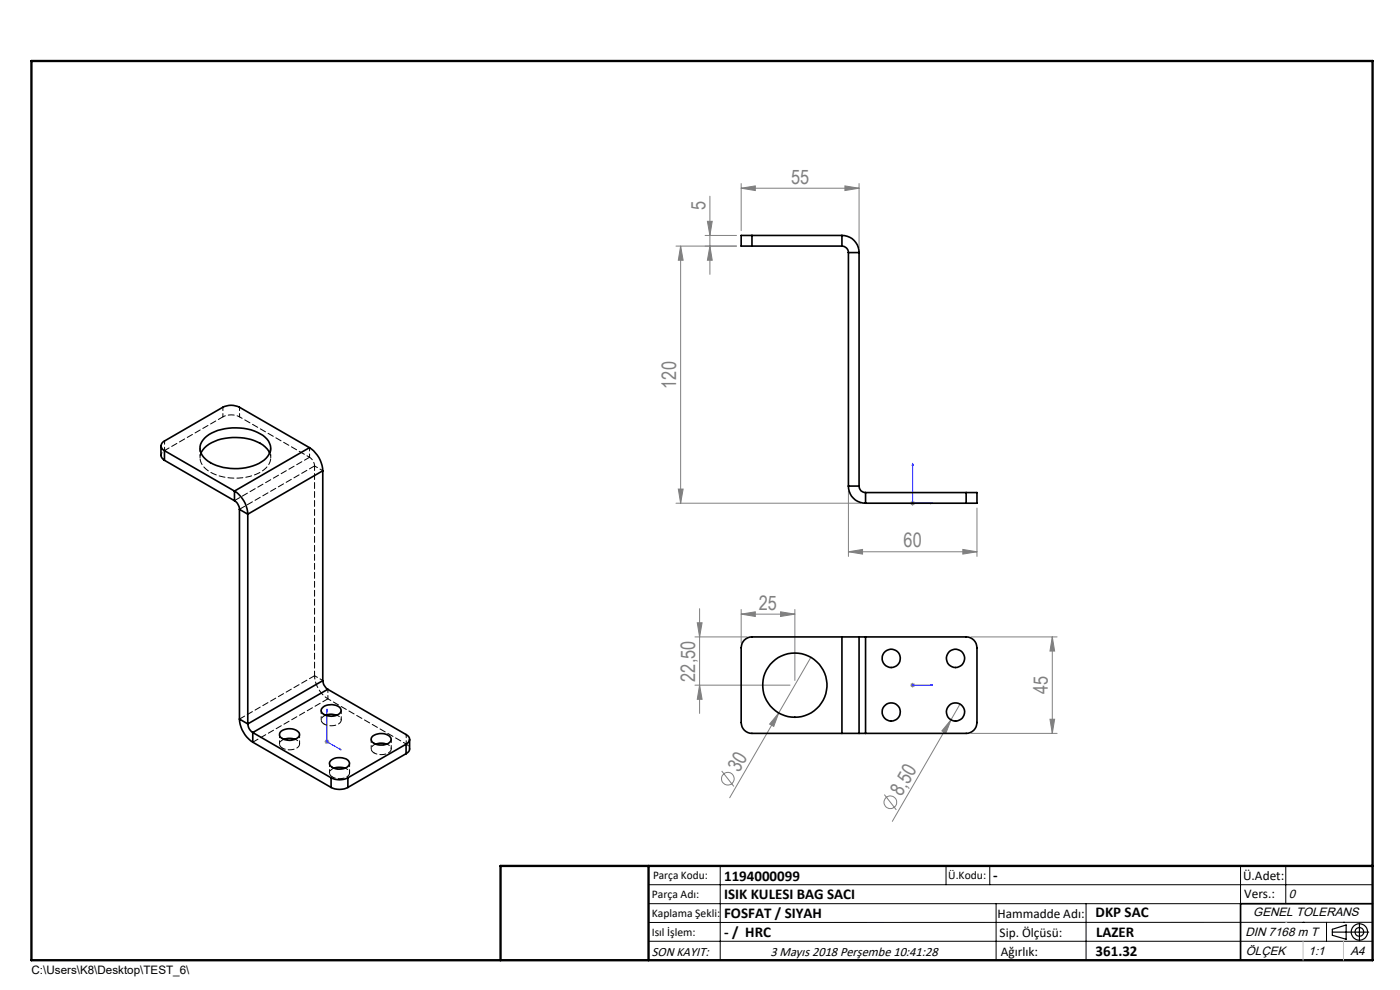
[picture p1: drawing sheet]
<svg xmlns="http://www.w3.org/2000/svg" width="297mm" height="210mm" viewBox="0 0 297 210" stroke-linecap="round" stroke-linejoin="round" font-family="sans-serif">
<g fill="none" stroke="#808080" stroke-width=".21">
<path d="M157.2 39.9l3-.5v1zM157.2 38.9v10M157.2 39.9h25M179.2 39.4l3 .5-3 .5zM182.2 38.9v13.7M143.4 52.2h12.8M144.4 52.2l.5 3h-1zM144.4 52.2v54.5M149.6 49.9h6.6M150.1 46.9h1l-.5 3zM150.6 52.2l.5 3h-1zM150.6 41.6v16.6"/>
<path d="M143.4 106.7h39.2M143.9 103.7h1l-.5 3zM180 117l3-.5v1zM180 104.1v13.9M180 117h27.3M193.1 106.7h1M193.3 106.4l.7 .7M193.6 106.2v1.1M194 106.4l-.7 .7M204.3 116.5l3 .5-3 .5zM207.3 107.8v10.2M147.4 135.1h11.1"/>
<path d="M147.9 132.1h1l-.5 3zM148.4 129.1v22.2M157.2 130.3l3-.5v1zM157.2 129.3v7.1M157.2 130.3h11.4M165.6 129.8l3 .5-3 .5zM168.6 129.3v15M172 139.4l-17.2 29.8M206 135.1h18.3M223.2 135.1v20.5M223.2 135.1l.5 3h-1zM68.9 157.3h1"/>
<path d="M69 157l.7 .7M69.4 156.8v1M69.7 157l-.7 .7M147.4 145.3h20.2M148.4 145.3l.5 3h-1zM165.2 151.2l-1.1 2.9-.8-.5zM193.1 145.3h1M193.3 145l.7 .7M193.6 144.8v1M194 145l-.7 .7M201.8 152.7l-1.1 2.8-.9-.5zM201.8 152.7l-12.5 21.5"/>
<path d="M203.7 149.4l-1.9 3.3M206 155.6h18.3M222.7 152.6h1l-.5 3zM153.1 163.5l2.6 3.3M187.6 168.5l2.5 3.3"/>
<circle cx="154.4" cy="165.2" r="1.34"/>
<circle cx="188.9" cy="170.2" r="1.34"/>
</g>
<g fill="none" stroke="#000" stroke-width=".25">
<path d="M282.6 197.7h7.8M282.6 197.1l3-.9v3l-3-.8zM288.4 195.8v3.8M106.2 203.7h185"/>
<circle cx="288.4" cy="197.7" r="1.74"/>
<circle cx="288.4" cy="197.7" r=".93"/>
</g>
<path d="M193.6 98.3v8.4h4.2M193.6 98.3l.1 .4h-.2zM197.4 106.6l.4 .1-.4 .1zM69.4 150.4v.4l-.1-.1zM69.4 150.4v6.9l3 1.8M72.1 158.8l.3 .3-.3-.1zM193.5 145.3h.2zM193.6 145.3h.1M193.6 145.3h4.2M197.8 145.3h-.4h.4" fill="none" stroke="#00f" stroke-width=".21"/>
<g fill="none" stroke="#000" stroke-width=".21">
<path d="M137.6 187.7h153.6M137.6 191.7h153.6M137.6 199.7h153.6M152.8 183.7v20M200.7 183.7v4M210 183.7v4M211.3 191.7v12M230.4 191.7v12M263.2 183.7v20M272.8 183.7v8M276.4 195.6h.1M281.4 195.6v4.1"/>
<path d="M285 195.6h.1M291.2 195.6l-153.6 .1"/>
</g>
<path d="M291.2 191.7h-28v12" fill="none" stroke="#000" stroke-width=".35"/>
<path d="M6.7 12.9h284.5v190.8h-284.5zM137.6 183.7v20M291.2 183.7h-185v20" fill="none" stroke="#000" stroke-width=".5"/>
<path d="M276.4 199.7v4M285 199.7v4" fill="none" stroke="#c0c0c0" stroke-width=".21"/>
<path d="M272.8 195.6h.1" fill="none" stroke="#c0c0c0" stroke-width=".25"/>
<g fill="#00f">
<path d="M197.4 106.6l.4 .1-.4 .1zM193.6 98.3l.1 .4h-.2z"/>
<path d="M197.4 145.3h.4zM193.5 145.3h.2z"/>
<path d="M72.1 158.8l.3 .3-.3-.1zM69.4 150.4v.4l-.1-.1z"/>
</g>
<g fill="#808080">
<path d="M165.2 151.2l-1.1 2.9-.8-.5z"/>
<path d="M201.8 152.7l-1.1 2.8-.9-.5z"/>
<path d="M165.6 129.8l3 .5-3 .5zM157.2 130.3l3-.5v1z"/>
<path d="M157.2 39.9l3-.5v1zM179.2 39.4l3 .5-3 .5z"/>
<path d="M180 117l3-.5v1zM204.3 116.5l3 .5-3 .5z"/>
<path d="M150.6 52.2l.5 3h-1zM150.1 46.9h1l-.5 3z"/>
<path d="M148.4 145.3l.5 3h-1zM147.9 132.1h1l-.5 3z"/>
<path d="M144.4 52.2l.5 3h-1zM143.9 103.7h1l-.5 3zM223.2 135.1l.5 3h-1zM222.7 152.6h1l-.5 3z"/>
</g>
<g fill="none" stroke="#000" stroke-width=".35">
<path d="M159.5 49.9h-2.3v2.3h2.3M159.5 52.2h19.1M159.5 49.9v2.3M159.5 49.9h19.1M178.6 49.9a3.6 3.6 0 0 1 3.6 3.7M178.6 52.2a1.38 1.38 0 0 1 1.4 1.4M178.6 49.9v2.3M180 53.6h2.2M180 53.6v49.5M182.2 53.6v49.5M34.1 94.6v2l.3 .5 .5 .5M34.9 97.6l14.8 8.6"/>
<path d="M34.9 95.6v2M34.9 95.6l14.8 8.6M42.6 96.1a6.8 6.8 0 0 1 5.9-3.2 9.7 9.7 0 0 1 8.2 2.3l.5 .9M43.4 92.9a10.9 10.9 0 0 1 10.6-1.5 4.7 4.7 0 0 1 3.4 3.6 4 4 0 0 1-2.5 3.3 11.2 11.2 0 0 1-11.3-.9 2.87 2.87 0 0 1-.2-4.5zM65.7 95a6.2 6.2 0 0 1 2.8 4.9M65.7 95l-14.9-8.6a3.9 3.9 0 0 0-3.5 0l-12.4 7.1a1.08 1.08 0 0 0-.8 1.1 1.08 1.08 0 0 0 .8 1M65.7 95l-16 9.2M68.5 99.9l-15.9 9.2M68.5 99.9v44.5M49.7 104.2a6.2 6.2 0 0 1 2.9 4.9M49.7 106.2a2.33 2.33 0 0 1 1.1 1.8M49.7 104.2v2"/>
<path d="M50.8 108l1.8 1.1M50.8 108v44.5M52.6 109.1v44.5M180 103.1a3.6 3.6 0 0 0 3.6 3.6M180 103.1h2.2M182.2 103.1a1.33 1.33 0 0 0 1.4 1.4M183.6 104.5v2.2M183.6 104.5h21.4M183.6 106.7h21.4M205 104.5h2.3v2.2h-2.3M205 104.5v2.2M178.6 135.1h3.6"/>
<path d="M178.6 135.1h-19.1a2.29 2.29 0 0 0-2.3 2.3v15.9a2.29 2.29 0 0 0 2.3 2.3h19.1M178.6 135.1v20.5M182.2 135.1h1.4M182.2 135.1v20.5M183.6 135.1h21.4a2.29 2.29 0 0 1 2.3 2.3v15.9a2.29 2.29 0 0 1-2.3 2.3h-21.4M183.6 135.1v20.5M50.8 152.5a6.4 6.4 0 0 0 2.8 4.9M50.8 152.5l1.8 1.1M52.6 153.6a2.33 2.33 0 0 0 1 1.8M53.6 155.4l16.6 9.6M53.6 155.4v2M53.6 157.4l16.6 9.6"/>
<path d="M59.7 155.1a2.69 2.69 0 0 1 3.8 .6 1.82 1.82 0 0 1-2 1.3 1.88 1.88 0 0 1-2.2-1.2zM60.2 156.8l.9-.2 1.5 .2M68.3 150.2a2.76 2.76 0 0 1 4 .2 1.15 1.15 0 0 1-1.2 1.4 2.7 2.7 0 0 1-2.9-.9zM68.5 144.4a2.49 2.49 0 0 0 1 1.8M68.5 144.4l-15.9 9.2M69.1 151.7l.9-.2 1.4 .2M69.5 146.2l16.6 9.6a1.08 1.08 0 0 1 .8 1 1.08 1.08 0 0 1-.8 1.1M69.5 146.2l-15.9 9.2M79.1 156.1a2.96 2.96 0 0 1 3.8 .4 1.13 1.13 0 0 1-1.2 1.4 2.61 2.61 0 0 1-2.9-.9 .83 .83 0 0 1 .3-.9zM79.7 157.9l.9-.3 1.4 .3M86.1 157.9l-12.3 7.1M86.1 157.9v2"/>
<path d="M86.1 159.9l-12.3 7.1M86.9 156.8v2.1a1.15 1.15 0 0 1-.8 1M178.6 155.6h3.6M182.2 155.6h1.4M70.2 167a4 4 0 0 0 3.6 0M70.2 165a4 4 0 0 0 3.6 0M70.2 165v2M70.3 161.2a2.92 2.92 0 0 1 3.7 .4 1.13 1.13 0 0 1-1.1 1.4 2.59 2.59 0 0 1-3-.9 .85 .85 0 0 1 .4-.9zM70.8 162.9l1-.1 1.4 .1M73.8 165v2"/>
<circle cx="189.1" cy="139.7" r="1.94"/>
<circle cx="202.7" cy="139.7" r="1.93"/>
<circle cx="168.6" cy="145.3" r="6.8"/>
<circle cx="189.1" cy="151" r="1.94"/>
<circle cx="202.7" cy="151" r="1.93"/>
</g>
<path d="M66.7 98.8l-15.9 9.2M49.8 106.2l15.9-9.2M50.8 152.5l15.9-9.2M53.7 157.4l15.9-9.2" fill="none" stroke="#000" stroke-width=".21" stroke-dasharray="1.3 .6"/>
<g fill="none" stroke="#000" stroke-width=".21" stroke-dasharray="1.3 .6" stroke-dashoffset=".6">
<path d="M34.9 95.6v-2.1M42.4 95.1v2M47.3 86.4v2M50.8 88.4v-2M57.2 96.1a3.1 3.1 0 0 1-1.7 3.9 11.2 11.2 0 0 1-11.9-.6 2.86 2.86 0 0 1-1-3.3M57.4 97.1v-2M65.7 97v-2M65.7 97l-14.9-8.6M66.7 98.8l1.8 1.1M59.3 155.8v2M59.9 158.7a2.95 2.95 0 0 0 3.5-.5 1.01 1.01 0 0 0-.8-1.4M63.6 157.8v-2"/>
<path d="M68.1 150.7v2M68.5 144.4l-1.8-1.1M68.8 153.6a2.95 2.95 0 0 0 3.5-.5 1.01 1.01 0 0 0-.9-1.4M69.6 146.2v2M69.6 148.2a6.3 6.3 0 0 1-2.9-4.9M72.4 152.7v-2M78.7 156.8v2M79.4 159.7a2.95 2.95 0 0 0 3.5-.5 1.01 1.01 0 0 0-.8-1.4M83 158.8v-2M86.2 155.8v2M86.2 157.8l-16.6-9.6M69.9 161.9v2.1"/>
<path d="M70.5 164.8a2.95 2.95 0 0 0 3.5-.5 1.01 1.01 0 0 0-.8-1.4M74.2 164v-2.1"/>
</g>
<path d="M65.7 97a2.34 2.34 0 0 1 1 1.8" fill="none" stroke="#000" stroke-width=".21" stroke-dasharray="1.3 .6" stroke-dashoffset=".5"/>
<path d="M34.2 96.6a1.25 1.25 0 0 1 .7-1M47.3 88.4a3.9 3.9 0 0 1 3.5 0M86.2 157.8a1.25 1.25 0 0 1 .7 1" fill="none" stroke="#000" stroke-width=".21" stroke-dasharray="1.3 .6" stroke-dashoffset=".7"/>
<path d="M66.7 98.8v44.5M60.2 156.8a.98 .98 0 0 0-.9 .8 .98 .98 0 0 0 .6 1.1M69.1 151.7a.98 .98 0 0 0-.9 .8 .98 .98 0 0 0 .6 1.1M79.7 157.8a.98 .98 0 0 0-.9 .8 .98 .98 0 0 0 .6 1.1M70.9 162.9a.98 .98 0 0 0-1 .8 .98 .98 0 0 0 .6 1.1" fill="none" stroke="#000" stroke-width=".21" stroke-dasharray="1.3 .6" stroke-dashoffset=".3"/>
<path d="M47.3 88.4l-12.4 7.2" fill="none" stroke="#000" stroke-width=".21" stroke-dasharray="1.3 .6" stroke-dashoffset=".2"/>
<g font-size="4.2" fill="#808080">
<text x="167.8" y="39">55</text>
<text x="149.7" y="44.5" transform="rotate(-90 149.7 44.5)">5</text>
<text x="143.5" y="82.4" transform="rotate(-90 143.5 82.4)">120</text>
<text x="191.7" y="116.1">60</text>
<text x="161" y="129.3">25</text>
<text x="147.5" y="144.6" transform="rotate(-90 147.5 144.6)">22,50</text>
<text x="222.3" y="147.2" transform="rotate(-90 222.3 147.2)">45</text>
<text x="156.8" y="164" transform="rotate(-60 156.8 164)">30</text>
<text x="191.3" y="169" transform="rotate(-60 191.3 169)">8,50</text>
</g>
<g font-size="3.2">
<text x="153.6" y="186.8">1194000099</text>
<text x="153.6" y="190.8">ISIK KULESI BAG SACI</text>
<text x="210.7" y="186.6">-</text>
<text x="153.6" y="194.8">FOSFAT / SIYAH</text>
<text x="232.4" y="194.5">DKP SAC</text>
<text x="153.6" y="198.8">- / HRC</text>
<text x="232.4" y="202.8">361.32</text>
<text x="232.5" y="198.8">LAZER</text>
</g>
<g font-size="2.8">
<text x="263.7" y="186.7">Ü.Adet:</text>
<text x="263.9" y="190.5">Vers.:</text>
<text x="211.6" y="194.8">Hammadde Adı:</text>
<text x="138.3" y="202.8">SON KAYIT:</text>
<text x="163.4" y="202.8">3 Mayıs 2018 Perşembe 10:41:28</text>
<text x="212.1" y="198.7">Sip. Ölçüsü:</text>
<text x="212.3" y="202.7">Ağırlık:</text>
</g>
<g font-size="2.6">
<text x="273.4" y="190.4">0</text>
<text x="265.9" y="194.4">GENEL TOLERANS</text>
<text x="264.2" y="198.5">DIN 7168 m T</text>
<text x="264.3" y="202.6">ÖLÇEK</text>
<text x="277.6" y="202.6">1:1</text>
<text x="286.5" y="202.6">A4</text>
</g>
<g font-size="2.5">
<text x="138.3" y="190.5">Parça Adı:</text>
<text x="138.5" y="186.5">Parça Kodu:</text>
<text x="201.2" y="186.5">Ü.Kodu:</text>
<text x="138.3" y="194.5">Kaplama Şekli:</text>
<text x="138.3" y="198.6">Isıl İşlem:</text>
<text x="6.7" y="206.7">C:\Users\K8\Desktop\TEST_6\</text>
</g>
</svg>
